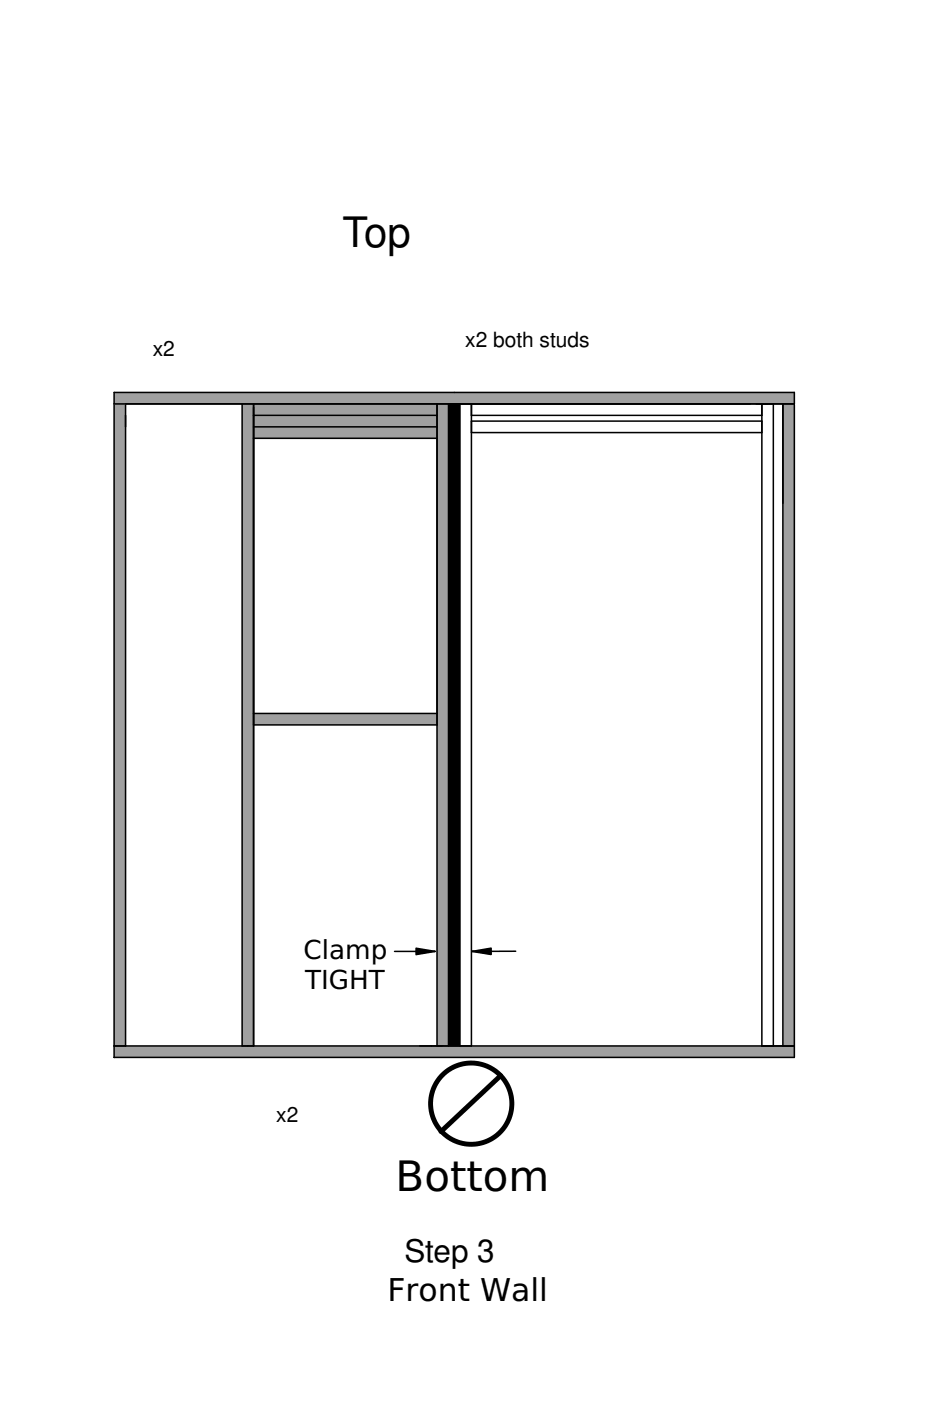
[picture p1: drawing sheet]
<svg xmlns="http://www.w3.org/2000/svg" width="152mm" height="229mm" viewBox="0 0 152 229" stroke-linecap="round" stroke-linejoin="round" font-family="sans-serif">
<g fill="none" stroke="#000" stroke-width=".8">
<path d="M81.7 175.5l-9.7 9.1"/>
<circle cx="76.9" cy="180.1" r="6.6"/>
</g>
<g fill="#a0a0a4">
<path d="M18.6 64h111v1.9h-111z" fill-rule="evenodd"/>
<path d="M18.6 65.9h1.9v104.8h-1.9z" fill-rule="evenodd"/>
<path d="M18.6 170.7h111v1.8h-111z" fill-rule="evenodd"/>
</g>
<path d="M127.7 170.7h1.9" fill="none" stroke="#000" stroke-width=".25"/>
<g fill="#a0a0a4">
<path d="M127.7 66h1.9v104.7h-1.9z" fill-rule="evenodd"/>
<path d="M39.5 65.9h1.9v104.8h-1.9z" fill-rule="evenodd"/>
<path d="M71.3 65.9h1.9v104.8h-1.9z" fill-rule="evenodd"/>
</g>
<path d="M123.4 65.9h1.8" fill="none" stroke="#000" stroke-width=".25"/>
<g fill="#a0a0a4">
<path d="M41.4 116.4h29.9v1.9h-29.9z" fill-rule="evenodd"/>
<path d="M41.4 65.9h29.9v5.6h-29.9z" fill-rule="evenodd"/>
</g>
<g fill="#000">
<path d="M67.9 154.7l3.1 .5-3.1 .6zM77 155.2l3.1-.5v1z"/>
<path d="M73.2 65.9h1.9v104.8h-1.9z" fill-rule="evenodd"/>
</g>
<path d="M67.9 154.7l3.1 .5-3.1 .6zM77 155.2l3.1-.5v1z" fill="#000" stroke="#000" stroke-width=".25"/>
<g fill="none" stroke="#000" stroke-width=".25">
<path d="M18.6 65.9h111v-1.9h-111v108.5h111v-106.5M20.5 65.9v104.8M39.5 65.9v104.8M41.4 65.9v104.8M41.4 67.8h29.9M41.4 71.5h29.9M41.4 69.6h29.9M71.3 65.9v104.8M73.2 65.9v104.8M75.1 65.9v104.8M76.9 65.9v104.8M76.9 67.8h47.4"/>
<path d="M76.9 68.7h47.4M76.9 70.6h47.4M124.3 65.9v104.8M126.2 65.9v104.8M127.7 65.9v104.8M41.4 116.4h29.9M41.4 118.3h29.9M64.4 155.2h6.6M84.1 155.2h-7.1M18.6 170.7h111"/>
</g>
<path d="M18.6 65.9h1.9" fill="none" stroke="#a0a0a4" stroke-width=".25"/>
<g font-size="6.8">
<text x="55.9" y="40.3">Top</text>
<text x="64.6" y="194.4">Bottom</text>
</g>
<g font-size="5.1">
<text x="66" y="206">Step 3</text>
<text x="63.2" y="212.3">Front Wall</text>
</g>
<g font-size="4.3">
<text x="49.5" y="156.5">Clamp</text>
<text x="49.8" y="161.3">TIGHT</text>
</g>
<g font-size="3.4">
<text x="24.9" y="58.2">x2</text>
<text x="75.9" y="56.6">x2 both studs</text>
<text x="45.1" y="183.1">x2</text>
</g>
</svg>
